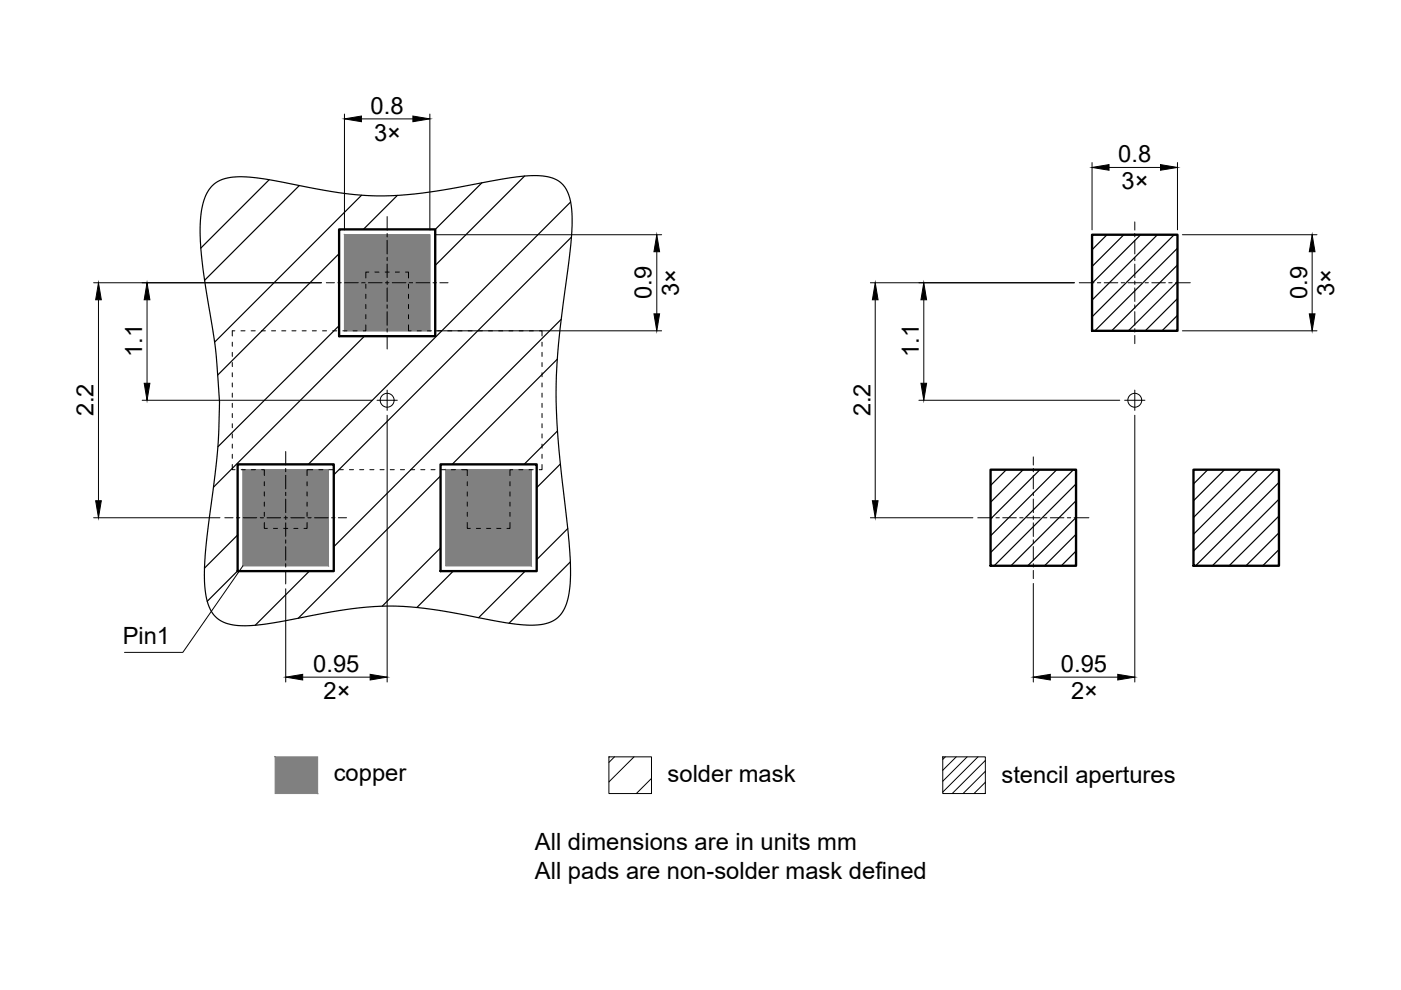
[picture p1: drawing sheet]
<svg xmlns="http://www.w3.org/2000/svg" width="297mm" height="210mm" viewBox="0 0 297 210" stroke-linecap="round" stroke-linejoin="round" font-family="sans-serif">
<!-- layer: PCB-copper -->
<g fill="#808080" stroke="#808080" stroke-width=".21">
<path d="M73 49.8l18.1 20.3v-20.3zM73 49.8l18.1 20.3h-18.1z"/>
<path d="M94.5 99.6l18.2 20.4v-20.4zM94.5 99.6l18.2 20.4h-18.2z"/>
<path d="M51.5 99.6l18.1 20.4v-20.4zM51.5 99.6l18.1 20.4h-18.1z"/>
</g>
<path d="M73 49.8h18.1v20.3h-18.1zM51.5 99.6h18.1v20.4h-18.1zM94.5 99.6h18.2v20.4h-18.2z" fill="none" stroke="#808080" stroke-width=".21"/>
<!-- layer: package -->
<g fill="none" stroke="#000" stroke-width=".21">
<path d="M78.2 57.7h-.6v1.2M79.5 57.7h.9M81.7 57.7h.8M83.8 57.7h.9M86 57.7h.6v1.2M49.3 72.5v.9M49.3 74.7v.9M49.3 76.9v.8M49.3 79v.9M49.8 70.1h-.5v1.1M51.1 70.1h.9M53.2 70.1h.9"/>
<path d="M55.4 70.1h.9M57.6 70.1h.8M59.7 70.1h.9M61.9 70.1h.9M64.1 70.1h.8M66.2 70.1h.9M68.4 70.1h.8M70.5 70.1h.9M72.7 70.1h.9M74.9 70.1h.8M77.6 68.9v1.2h-.6M77.6 60.2v.9"/>
<path d="M77.6 62.4v.9M77.6 64.6v.8M77.6 66.7v.9M86.6 68.9v1.2h.6M86.6 60.2v.9M86.6 62.4v.9M86.6 64.6v.8M86.6 66.7v.9M88.4 70.1h.9M90.6 70.1h.9M92.8 70.1h.8M94.9 70.1h.9"/>
<path d="M97.1 70.1h.9M99.3 70.1h.8M101.4 70.1h.9M103.6 70.1h.8M105.7 70.1h.9M107.9 70.1h.9M110.1 70.1h.8M112.2 70.1h.9M114.4 70.1h.5v1.1M114.9 72.5v.9M114.9 74.7v.9M114.9 76.9v.8"/>
<path d="M114.9 79v.9M49.3 98.5v1.1h.5M49.3 81.2v.8M49.3 83.4v.8M49.3 85.5v.9M49.3 87.7v.8M49.3 89.8v.9M49.3 92v.9M49.3 94.2v.8M49.3 96.3v.9M51.1 99.6h.9M53.3 99.6h.9"/>
<path d="M55.5 99.6h.5v1.2M66.3 99.6h-1.2v1.2M67.6 99.6h.9M69.8 99.6h.8M71.9 99.6h.9M74.1 99.6h.8M76.2 99.6h.9M78.4 99.6h.9M79.9 84.9h4.3M80.6 99.6h.8M82.1 82.7v4.3M82.7 99.6h.9"/>
<path d="M84.9 99.6h.9M87.1 99.6h.8M89.2 99.6h.9M91.4 99.6h.8M93.5 99.6h.9M95.7 99.6h.9M97.9 99.6h1.2v1.2M108.7 99.6h-.6v1.2M110 99.6h.9M112.2 99.6h.8M114.9 98.5v1.1h-.6M114.9 81.2v.8"/>
<path d="M114.9 83.4v.8M114.9 85.5v.9M114.9 87.7v.8M114.9 89.8v.9M114.9 92v.9M114.9 94.2v.8M114.9 96.3v.9M238.4 84.9h4.3M240.6 82.7v4.3M56 110.8v1.2h.7M56 102.1v.9M56 104.3v.9"/>
<path d="M56 106.5v.8M56 108.6v.9M58 112h.8M60.1 112h.9M62.3 112h.9M65.1 110.8v1.2h-.6M65.1 102.1v.9M65.1 104.3v.9M65.1 106.5v.8M65.1 108.6v.9M99.1 110.8v1.2h.6M99.1 102.1v.9"/>
<path d="M99.1 104.3v.9M99.1 106.5v.8M99.1 108.6v.9M101 112h.9M103.2 112h.8M105.3 112h.9M108.1 110.8v1.2h-.6M108.1 102.1v.9M108.1 104.3v.9M108.1 106.5v.8M108.1 108.6v.9"/>
<circle cx="82.1" cy="84.9" r="1.47"/>
<circle cx="240.6" cy="84.9" r="1.47"/>
</g>
<!-- layer: paste mask -->
<g fill="none" stroke="#000" stroke-width=".25">
<path d="M234.7 49.8l-3.2 3.1M238.3 49.8l-6.8 6.7M241.8 49.8l-10.3 10.3M245.4 49.8l-13.9 13.8M248.9 49.8l-17.4 17.4M249.6 52.6l-17.5 17.5M249.6 56.2l-13.9 13.9M249.6 59.7l-10.4 10.4M249.6 63.3l-6.8 6.8M249.6 66.9l-3.2 3.2M213.4 99.6l-3.4 3.3M216.9 99.6l-6.9 6.9"/>
<path d="M220.5 99.6l-10.5 10.4M224 99.6l-14 14M227.6 99.6l-17.6 17.6M256.1 99.6l-3.1 3M259.6 99.6l-6.6 6.6M263.2 99.6l-10.2 10.1M266.7 99.6l-13.7 13.7M270.3 99.6l-17.3 17.2M228.1 102.6l-17.3 17.4M228.1 106.2l-13.8 13.8M228.1 109.7l-10.2 10.3M228.1 113.3l-6.6 6.7"/>
<path d="M228.1 116.8l-3.1 3.2M271.2 102.3l-17.7 17.7M271.2 105.8l-14.2 14.2M271.2 109.4l-10.6 10.6M271.2 113l-7 7M271.2 116.5l-3.5 3.5"/>
</g>
<path d="M231.5 49.8h18.1v20.3h-18.1zM210 99.6h18.1v20.4h-18.1zM253 99.6h18.2v20.4h-18.2z" fill="none" stroke="#000" stroke-width=".5"/>
<!-- layer: solder mask -->
<g fill="none" stroke="#000" stroke-width=".25">
<path d="M45 39.3a8.8 8.8 0 0 1 6.8-1.8 87.7 87.7 0 0 1 13.9 2.3 68.4 68.4 0 0 0 29.8 .2l2.9-.5a89.1 89.1 0 0 1 14.8-2.3 7.4 7.4 0 0 1 6.6 2.5 14.8 14.8 0 0 1 1.5 8.8 193.3 193.3 0 0 1-2.1 17.7 124.8 124.8 0 0 0 0 36.2 143.7 143.7 0 0 1 1.8 19.6 13.7 13.7 0 0 1-2.2 8.4 8 8 0 0 1-6.7 2.2 79.1 79.1 0 0 1-13.3-2.2 69.6 69.6 0 0 0-21-1.7 310 310 0 0 0-20.5 3.5 18.9 18.9 0 0 1-9.9-.3 6.9 6.9 0 0 1-3.8-5.9 52 52 0 0 1 .6-14.7l1.9-15.1 .4-8.2a43.2 43.2 0 0 0-.3-7.7l-.4-5.1-.6-4.4a160.7 160.7 0 0 1-2.8-21.6 16.3 16.3 0 0 1 1.9-8.9zM57.1 38.1l-14.5 14.5M63.5 39.3l-20.1 20.1M102.2 38.8l-9.9 9.9M111.2 37.3l-18.9 19M71.9 53.8l-25.7 25.7M76.7 41.4l-31.2 31.1M84.3 41.4l-7.3 7.2M121 42.8l-55.6 55.7M121.2 50.3l-50.4 50.4M71.9 69l-25.7 25.7M77.3 71.3l-32 32"/>
<path d="M118.2 76.2l-22.3 22.3M119 67.7l-48.2 48.2M118.2 91.4l-7.1 7.1M118.8 98.4l-5 5M50.4 113.4l-7 7.1M93.4 116.2l-12.4 12.3M93.4 100.9l-30.2 30.2M120.4 112.1l-6.6 6.6M120.9 119.1l-13 13M50.4 121l-6.5 6.5M65.6 121.1l-11.5 11.5M96.1 121.1l-7.7 7.7"/>
<path d="M111.3 121.1l-9.8 9.9"/>
</g>
<path d="M71.9 48.6h20.4v22.7h-20.4zM50.4 98.5h20.4v22.6h-20.4zM93.4 98.5h20.4v22.6h-20.4z" fill="none" stroke="#000" stroke-width=".5"/>
<!-- layer: annotation -->
<g fill="none" stroke="#000" stroke-width=".21">
<path d="M69.2 60h1.7M71.6 60h.8M73.1 60h2.9M76.7 60h.7M78.1 60h2.9M81.7 60h.7M82.1 45.9v2.9M82.1 49.5v.7M82.1 50.9v2.9M82.1 54.6v.7M82.1 56v2.9M82.1 59.6v.7"/>
<path d="M83.2 60h2.8M86.8 60h.7M88.2 60h2.9M91.8 60h.7M93.3 60h1.7M228.8 60h3.2M232.7 60h.7M234.1 60h2.9M237.7 60h.7M239.1 60h2.9M240.6 47v1.8M240.6 49.5v.7"/>
<path d="M240.6 50.9v2.9M240.6 54.6v.7M240.6 56v2.9M240.6 59.6v.7M242.8 60h.7M244.2 60h2.9M247.8 60h.7M249.2 60h3.2M82.1 61v2.9M82.1 64.6v.8M82.1 66.1v2.9M82.1 69.7v.7"/>
<path d="M82.1 71.1v2.9M240.6 61v2.9M240.6 64.6v.8M240.6 66.1v2.9M240.6 69.7v.7M240.6 71.1v1.8M60.6 95.7v2.9M60.6 99.3v.7M219.1 96.9v1.7M219.1 99.3v.7M47.7 109.8h1.7M50.1 109.8h.7"/>
<path d="M51.5 120l-12.7 18.3h-12.4M51.6 109.8h2.8M55.2 109.8h.7M56.6 109.8h2.9M60.2 109.8h.7M60.6 100.8v2.8M60.6 104.4v.7M60.6 105.8v2.9M60.6 109.4v.7M60.6 110.9v2.8M60.6 114.5v.7M60.6 115.9v2.9"/>
<path d="M60.6 119.5v.7M61.7 109.8h2.8M65.3 109.8h.7M66.7 109.8h2.9M70.3 109.8h.7M71.7 109.8h1.8M207.3 109.8h3.1M211.2 109.8h.7M212.6 109.8h2.9M216.2 109.8h.7M217.6 109.8h2.9M219.1 100.8v2.8"/>
<path d="M219.1 104.4v.7M219.1 105.8v2.9M219.1 109.4v.7M219.1 110.9v2.8M219.1 114.5v.7M219.1 115.9v2.9M219.1 119.5v.7M221.2 109.8h.8M222.7 109.8h2.9M226.3 109.8h.7M227.7 109.8h3.2M60.6 120.9v2.9"/>
<path d="M219.1 120.9v1.8M129.1 160.5h9v7.8h-9zM130.3 160.5l-1.2 1.1M134.4 160.5l-5.3 5.3M138.1 165l-3.2 3.3M199.9 160.5h9v7.8h-9zM200.4 160.5l-.5 .5M202.7 160.5l-2.8 2.8M205 160.5l-5.1 5.1M207.4 160.5l-7.5 7.4M208.9 168.2l-.1 .1M208.9 165.9l-2.4 2.4"/>
<path d="M208.9 163.5l-4.7 4.8M208.9 161.2l-7 7.1"/>
</g>
<path d="M58.3 160.5l9 7.8v-7.8zM58.3 160.5l9 7.8h-9z" fill="#808080" stroke="#808080" stroke-width=".21"/>
<!-- layer: Dimensions -->
<g fill="none" stroke="#000" stroke-width=".21">
<path d="M73 24.2v24.5M76.6 25.2h10.9M91.1 24.2v24.5M231.5 34.5v14.2M235.1 35.5h10.9M249.6 34.5v14.2M19.9 60h48.3M92.2 49.8h48.1M139.3 53.4v13.1M184.5 60h43.3M250.7 49.8h28.5M278.2 53.4v13.1"/>
<path d="M20.9 63.6v42.6M31.2 63.6v17.7M92.2 70.1h48.1M185.6 63.6v42.6M195.9 63.6v17.7M250.7 70.1h28.5M30.1 84.9h48.8M82.1 88v56.6M194.8 84.9h42.6M240.6 88v56.6M19.9 109.8h26.7M184.5 109.8h21.8"/>
<path d="M60.6 124.8v19.8M219.1 123.7v20.9M64.2 143.6h14.3M222.7 143.6h14.3"/>
</g>
<g fill="#000" stroke="#000" stroke-width=".21">
<path d="M73 25.2l3.6-.6v1.2zM87.5 24.6l3.6 .6-3.6 .6zM231.5 35.5l3.6-.6v1.2zM246 34.9l3.6 .6-3.6 .6zM139.3 49.8l.5 3.6h-1.2zM278.2 49.8l.6 3.6h-1.2zM20.9 60l.6 3.6h-1.2zM31.2 60l.6 3.6h-1.2zM138.6 66.5h1.2l-.5 3.6zM185.6 60l.6 3.6h-1.2zM195.9 60l.6 3.6h-1.2zM277.6 66.5h1.2l-.6 3.6z"/>
<path d="M30.6 81.3h1.2l-.6 3.6zM195.3 81.3h1.2l-.6 3.6zM20.3 106.2h1.2l-.6 3.6zM185 106.2h1.2l-.6 3.6zM60.6 143.6l3.6-.6v1.2zM78.5 143l3.6 .6-3.6 .6zM219.1 143.6l3.6-.6v1.2zM237 143l3.6 .6-3.6 .6z"/>
</g>
<g font-size="5">
<text x="78.6" y="24.1">0.8</text>
<text x="79.3" y="29.9">3×</text>
<text x="237.1" y="34.4">0.8</text>
<text x="237.8" y="40.1">3×</text>
<text x="138.2" y="63.4" transform="rotate(-90 138.2 63.4)">0.9</text>
<text x="143.9" y="62.7" transform="rotate(-90 143.9 62.7)">3×</text>
<text x="277.1" y="63.4" transform="rotate(-90 277.1 63.4)">0.9</text>
<text x="282.8" y="62.7" transform="rotate(-90 282.8 62.7)">3×</text>
<text x="30.1" y="75.7" transform="rotate(-90 30.1 75.7)">1.1</text>
<text x="194.8" y="75.7" transform="rotate(-90 194.8 75.7)">1.1</text>
<text x="19.9" y="88.3" transform="rotate(-90 19.9 88.3)">2.2</text>
<text x="184.5" y="88.3" transform="rotate(-90 184.5 88.3)">2.2</text>
<text x="26" y="136.5">Pin1</text>
<text x="66.4" y="142.5">0.95</text>
<text x="224.9" y="142.5">0.95</text>
<text x="68.6" y="148.2">2×</text>
<text x="227.1" y="148.2">2×</text>
<text x="70.8" y="165.7">copper</text>
<text x="141.5" y="165.7">solder mask</text>
<text x="212.3" y="165.9">stencil apertures</text>
<text x="113.4" y="180.2">All dimensions are in units mm</text>
<text x="113.4" y="186.4">All pads are non-solder mask defined</text>
</g>
</svg>
